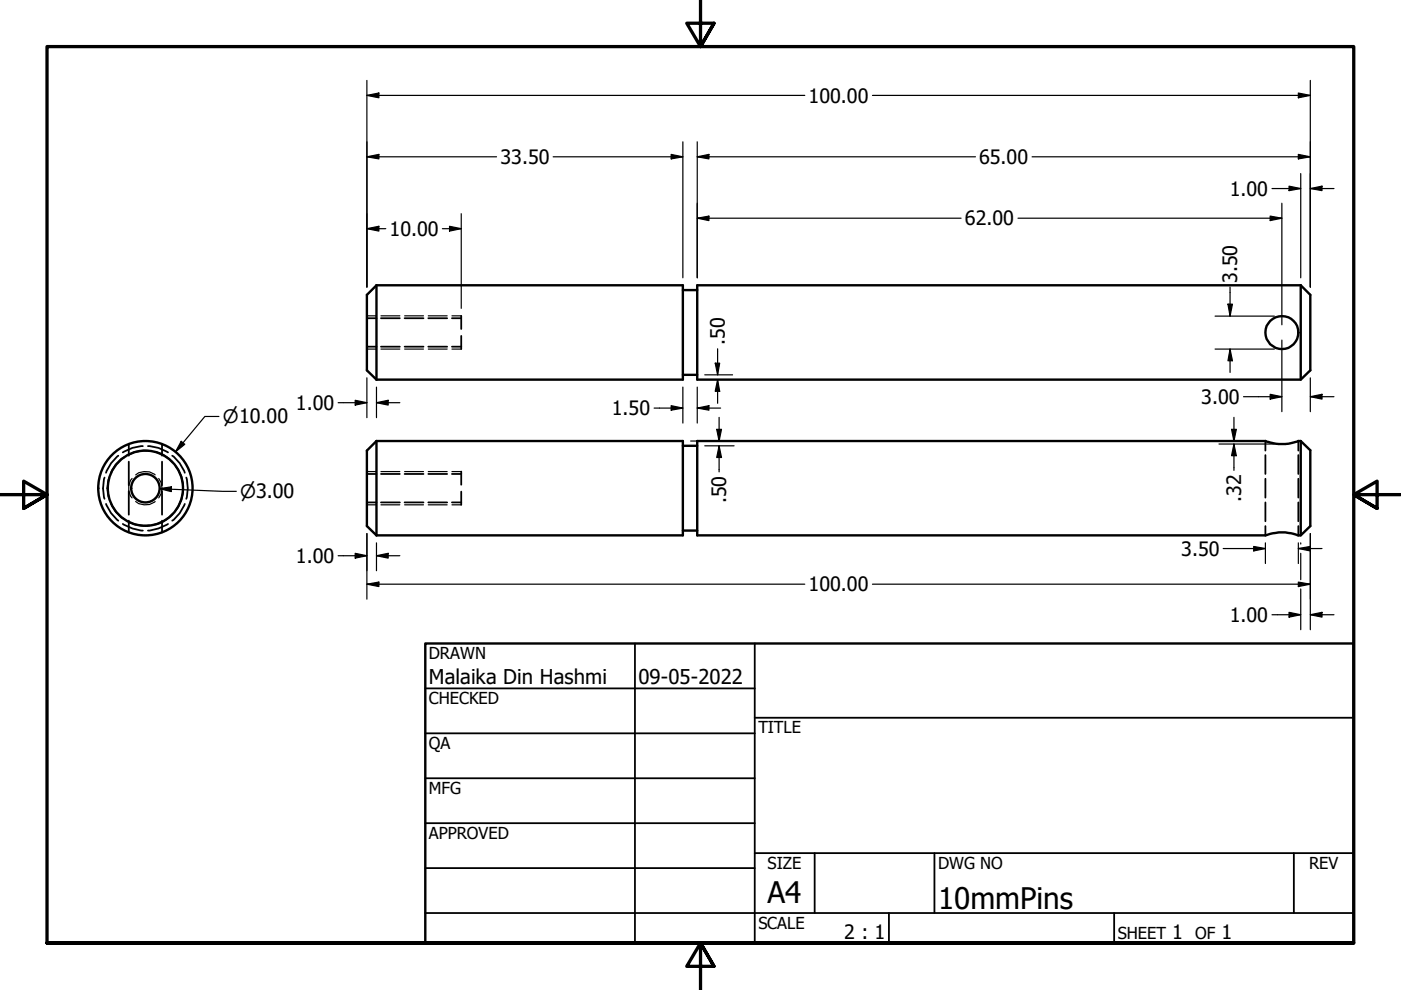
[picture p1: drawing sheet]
<svg xmlns="http://www.w3.org/2000/svg" width="297mm" height="210mm" viewBox="0 0 297 210" stroke-linecap="round" stroke-linejoin="round" font-family="sans-serif">
<!-- layer: Hidden (ANSI) -->
<g fill="none" stroke="#000" stroke-width=".38">
<path d="M77.8 67.5h2M77.8 73.5h2M80.8 67.5h4M80.8 73.5h4M85.8 67.5h4M85.8 73.5h4M90.8 67.5h4M90.8 73.5h4M95.8 67.5h2M95.8 73.5h2M97.8 67v2.8M97.8 71.2v2.8"/>
<path d="M25.1 96.6a8.2 8.2 0 0 0-2.6 3.6M26.4 96.9a7.4 7.4 0 0 0-2.9 3.3M27.3 94.1v2.5M27.3 97.9v5M30.3 94.6a8.4 8.4 0 0 0-4.3 1.3M31.4 94.6a8.4 8.4 0 0 1 4.2 1.3M31.7 95.6l-1.3-.1-1.7 .3-1.4 .6M32.8 95.8l1 .2 1.5 .9 1.3 1.1M34.4 94.1v2.5M34.4 97.9v5M36.5 96.6a7.7 7.7 0 0 1 2.7 3.6M37.3 98.8a7.1 7.1 0 0 1 1.5 4.2"/>
<path d="M97.8 100v2.8M268.3 93.5v2M268.3 96.5v4M275.3 93.5v2M275.3 96.5v4M22.2 101.3a8.2 8.2 0 0 0 0 4.5M22.5 106.8a8.5 8.5 0 0 0 2.6 3.6M23.2 101.3a6.5 6.5 0 0 0 0 4.4M23.5 106.8a7.4 7.4 0 0 0 2.9 3.3M26 111.1a9.4 9.4 0 0 0 4.3 1.4M27.3 110.7l1.4 .5 1.7 .3 1.3-.1M27.3 104.1v5"/>
<path d="M27.3 110.4v2.5M34.4 104.1v5M34.4 110.4v2.5M35.6 111.1a9.4 9.4 0 0 1-4.2 1.4M36.6 109.1l-1.3 1-1.5 .9-1 .2M38.8 104a7.1 7.1 0 0 1-1.5 4.2M39.2 106.8a7.9 7.9 0 0 1-2.7 3.6M39.5 101.3a8.2 8.2 0 0 1 0 4.5M77.8 100.5h2M77.8 106.5h2M80.8 100.5h4M80.8 106.5h4"/>
<path d="M85.8 100.5h4M85.8 106.5h4M90.8 100.5h4M90.8 106.5h4M95.8 100.5h2M95.8 106.5h2M97.8 104.2v2.8M268.3 101.5v4M268.3 106.5v4M268.3 111.5v2M275.3 101.5v4M275.3 106.5v4"/>
<path d="M275.3 111.5v2"/>
</g>
<!-- layer: Hidden Narrow (ANSI) -->
<g fill="none" stroke="#000" stroke-width=".25">
<path d="M77.8 67h2M77.8 74h2M80.8 67h4M80.8 74h4M85.8 67h4M85.8 74h4M90.8 67h4M90.8 74h4M95.8 67h2M95.8 74h2M77.8 100h2M80.8 100h4"/>
<path d="M85.8 100h4M90.8 100h4M95.8 100h2M28 101.4a3.2 3.2 0 0 0 0 4.2M28.8 106.3a3.4 3.4 0 0 0 4.1 0M28.8 100.7a3.4 3.4 0 0 1 4.1 0M33.7 101.4a3.4 3.4 0 0 1 0 4.2M77.8 107h2M80.8 107h4M85.8 107h4M90.8 107h4M95.8 107h2"/>
</g>
<!-- layer: Visible (ANSI) -->
<g fill="none" stroke="#000" stroke-width=".51">
<path d="M79.8 60.5l-2 2v16l2 2M79.8 60.5v20M79.8 60.5h65v20h-65M144.8 61.5h3M144.8 79.5h3M147.8 60.5h128l2 2v16l-2 2h-128zM275.8 60.5v20M79.8 93.5l-2 2v16l2 2M79.8 93.5v20M79.8 93.5h65v20h-65M144.8 94.5h3M147.8 93.5h120.5a9.9 9.9 0 0 0 7 0h.5l2 2v16l-2 2h-.5a9.9 9.9 0 0 0-7 0h-120.5z"/>
<path d="M275.8 93.5v20M144.8 112.5h3"/>
<circle cx="271.8" cy="70.5" r="3.5"/>
<circle cx="30.8" cy="103.5" r="3"/>
<circle cx="30.8" cy="103.5" r="8"/>
<circle cx="30.8" cy="103.5" r="10"/>
</g>
<!-- layer: Border (ANSI) -->
<path d="M148.5 -.1v10l-2.9-5h5.8l-2.9 5 2.9-5M0 104.9h10l-5-2.9v5.8l5-2.9-5 2.9M297 104.9h-10l5-2.9v5.8l-5-2.9 5 2.9M10 199.9v-190h277v190h-277h277M151.4 204.9l-2.9-5 2.9 5h-5.8l2.9-5v10" fill="none" stroke="#000" stroke-width=".7"/>
<!-- layer: Title (ANSI) -->
<g fill="none" stroke="#000" stroke-width=".38">
<path d="M134.6 136.4v63.5M160 136.4v63.5M90.2 146h69.8M90.2 155.5h69.8M160 152.2h127M90.2 165h69.8M90.2 174.5h69.8M90.2 193.6h196.8M90.2 184.1h69.8M160 180.9h127M172.7 180.9v12.7M188.5 193.6v6.3"/>
<path d="M198.1 180.9v12.7M236.2 193.6v6.3M274.3 180.9v12.7"/>
</g>
<path d="M90.2 136.4h196.8v63.5h-196.8z" fill="none" stroke="#000" stroke-width=".51"/>
<!-- layer: Dimension (ANSI) -->
<g fill="none" stroke="#000" stroke-width=".25">
<path d="M77.8 17.1v43.8M275.3 19.7l2.5 .5-2.5 .5zM277.8 17.1v43.8M77.8 33.2l2.5-.5v1zM77.8 20.2l2.5-.5v1zM77.8 33.2h27.5M77.8 20.2h92.8M117.3 33.2h27.5M142.3 32.7l2.5 .5-2.5 .5zM144.8 30.1v28.8M147.8 33.2l2.5-.5v1zM147.8 33.2h59"/>
<path d="M147.8 30.1v28.8M185 20.2h92.8M218.8 33.2h59M269.7 40h6.1M273.3 39.5l2.5 .5-2.5 .4zM275.3 32.7l2.5 .5-2.5 .5zM275.8 36.8v22.1M277.8 40l2.5-.5v.9zM277.8 40h5M77.8 48.5l2.5-.5v1zM77.8 48.5h4M93.8 48.5h4"/>
<path d="M95.3 48l2.5 .5-2.5 .5zM97.8 45.3v20.1M147.8 46.3l2.5-.5v1zM147.8 46.3h56M215.8 46.3h56M269.3 45.8l2.5 .5-2.5 .5zM271.8 43.1v25.8M149.4 79.5h5.9M151.6 77h1l-.5 2.5zM152.1 73.9v5.6M257.6 67h12.6M257.6 74h12.6"/>
<path d="M260.3 64.5h1l-.5 2.5zM260.8 74l.5 2.5h-1zM260.8 60.9v6.1M260.8 74v5M271.8 72.1v15.2M38.4 93.6l.8 .6-2 1.6zM46.4 88.3h-3l-6.2 7.5M71.7 85.4h6.1M75.3 84.9l2.5 .5-2.5 .5zM77.8 80.1v8.5M79.8 85.4l2.5-.5v1zM79.8 85.4h5"/>
<path d="M79.8 82.1v6.5M138.7 86.5h6.1M142.3 86l2.5 .5-2.5 .5zM144.8 82.1v7.6M146.4 93.5h9.2M147.8 86.5l2.5-.5v1zM147.8 86.5h5M147.8 82.1v7.6M149.4 94.5h6.2M152 91h1l-.5 2.5zM152.1 80.5l.5 2.5h-1zM152.1 80.5v5"/>
<path d="M152.5 94.5l.5 2.5h-1zM152.5 88.5v5M152.5 94.5v5.5M258.4 94.1h11.8M261.1 91h1l-.5 2.5zM261.6 94.1l.5 2.5h-1zM261.6 88.5v5M261.6 94.1v5.6M263.7 84.1h8.1M269.3 83.6l2.5 .5-2.5 .5zM277.8 84.1l2.5-.5v1zM277.8 80.1v7.2"/>
<path d="M277.8 84.1h5M33.8 103.6l2.5-.4v1zM33.8 103.6l16.3 .6M71.7 117.8h6.1M75.3 117.3l2.5 .5-2.5 .5zM77.8 113.1v13.9M79.8 117.8l2.5-.5v1zM79.8 115.1v5.9M79.8 117.8h5M259.3 116.3h9M265.8 115.9l2.5 .4-2.5 .5zM268.3 115.1v4.4"/>
<path d="M275.3 116.3l2.5-.4v.9zM275.3 116.3h5M275.3 115.1v4.4M275.8 115.1v.3M275.8 117.3v5.6M277.8 113.1v20.4M77.8 123.9l2.5-.5v1zM77.8 123.9h92.8M185 123.9h92.8M269.7 130.3h6.1M273.3 129.8l2.5 .5-2.5 .5zM275.3 123.4l2.5 .5-2.5 .5z"/>
<path d="M275.8 124.9v8.6M277.8 130.3l2.5-.5v1zM277.8 130.3h5"/>
</g>
<g fill="#000">
<path d="M77.8 20.2l2.5-.5v1z" fill-rule="evenodd"/>
<path d="M77.8 33.2l2.5-.5v1z" fill-rule="evenodd"/>
<path d="M142.3 32.7l2.5 .5-2.5 .5z" fill-rule="evenodd"/>
<path d="M147.8 33.2l2.5-.5v1z" fill-rule="evenodd"/>
<path d="M275.3 32.7l2.5 .5-2.5 .5z" fill-rule="evenodd"/>
<path d="M275.3 19.7l2.5 .5-2.5 .5z" fill-rule="evenodd"/>
<path d="M277.8 40l2.5-.5v.9z" fill-rule="evenodd"/>
<path d="M77.8 48.5l2.5-.5v1z" fill-rule="evenodd"/>
<path d="M95.3 48l2.5 .5-2.5 .5z" fill-rule="evenodd"/>
<path d="M147.8 46.3l2.5-.5v1z" fill-rule="evenodd"/>
<path d="M269.3 45.8l2.5 .5-2.5 .5z" fill-rule="evenodd"/>
<path d="M273.3 39.5l2.5 .5-2.5 .4z" fill-rule="evenodd"/>
<path d="M151.6 77h1l-.5 2.5z" fill-rule="evenodd"/>
<path d="M260.3 64.5h1l-.5 2.5z" fill-rule="evenodd"/>
<path d="M260.8 74l.5 2.5h-1z" fill-rule="evenodd"/>
<path d="M38.4 93.6l.8 .6-2 1.6z" fill-rule="evenodd"/>
<path d="M75.3 84.9l2.5 .5-2.5 .5z" fill-rule="evenodd"/>
<path d="M79.8 85.4l2.5-.5v1z" fill-rule="evenodd"/>
<path d="M142.3 86l2.5 .5-2.5 .5z" fill-rule="evenodd"/>
<path d="M147.8 86.5l2.5-.5v1z" fill-rule="evenodd"/>
<path d="M152 91h1l-.5 2.5z" fill-rule="evenodd"/>
<path d="M152.1 80.5l.5 2.5h-1z" fill-rule="evenodd"/>
<path d="M152.5 94.5l.5 2.5h-1z" fill-rule="evenodd"/>
<path d="M261.1 91h1l-.5 2.5z" fill-rule="evenodd"/>
<path d="M261.6 94.1l.5 2.5h-1z" fill-rule="evenodd"/>
<path d="M269.3 83.6l2.5 .5-2.5 .5z" fill-rule="evenodd"/>
<path d="M277.8 84.1l2.5-.5v1z" fill-rule="evenodd"/>
<path d="M33.8 103.6l2.5-.4v1z" fill-rule="evenodd"/>
<path d="M75.3 117.3l2.5 .5-2.5 .5z" fill-rule="evenodd"/>
<path d="M79.8 117.8l2.5-.5v1z" fill-rule="evenodd"/>
<path d="M265.8 115.9l2.5 .4-2.5 .5z" fill-rule="evenodd"/>
<path d="M275.3 116.3l2.5-.4v.9z" fill-rule="evenodd"/>
<path d="M77.8 123.9l2.5-.5v1z" fill-rule="evenodd"/>
<path d="M273.3 129.8l2.5 .5-2.5 .5z" fill-rule="evenodd"/>
<path d="M275.3 123.4l2.5 .5-2.5 .5z" fill-rule="evenodd"/>
<path d="M277.8 130.3l2.5-.5v1z" fill-rule="evenodd"/>
</g>
<g font-size="6.3">
<text x="162.8" y="191.4">A4</text>
<text x="198.9" y="192.7">10mmPins</text>
</g>
<g font-size="4.3">
<text x="90.9" y="145.1">Malaika Din Hashmi</text>
<text x="135.4" y="145.1">09-05-2022</text>
</g>
<g font-size="4.2">
<text x="171.4" y="21.8">100.00</text>
<text x="106.1" y="34.8">33.50</text>
<text x="207.6" y="34.8">65.00</text>
<text x="260.7" y="41.5">1.00</text>
<text x="204.6" y="47.8">62.00</text>
<text x="82.6" y="50">10.00</text>
<text x="262.3" y="60" transform="rotate(-90 262.3 60)">3.50</text>
<text x="153.7" y="73.1" transform="rotate(-90 153.7 73.1)">.50</text>
<text x="62.7" y="86.9">1.00</text>
<text x="129.7" y="88">1.50</text>
<text x="254.7" y="85.6">3.00</text>
<text x="154" y="106.7" transform="rotate(-90 154 106.7)">.50</text>
<text x="263.1" y="106.3" transform="rotate(-90 263.1 106.3)">.32</text>
<text x="62.7" y="119.4">1.00</text>
<text x="250.4" y="117.8">3.50</text>
<text x="171.4" y="125.4">100.00</text>
<text x="260.7" y="131.9">1.00</text>
<text x="179" y="199.2">2 : 1</text>
<text x="248.5" y="199.1">1</text>
<text x="259" y="199.1">1</text>
</g>
<g font-size="3.9">
<text x="47.2" y="89.8">⌀10.00</text>
<text x="50.9" y="105.6">⌀3.00</text>
</g>
<g font-size="3.5">
<text x="90.9" y="139.7">DRAWN</text>
<text x="90.9" y="149.3">CHECKED</text>
<text x="160.8" y="155.5">TITLE</text>
<text x="90.9" y="158.8">QA</text>
<text x="90.9" y="168.3">MFG</text>
<text x="90.9" y="177.8">APPROVED</text>
<text x="162.8" y="184.2">SIZE</text>
<text x="198.9" y="184.2">DWG NO</text>
<text x="277.6" y="184.2">REV</text>
<text x="160.8" y="196.9">SCALE</text>
<text x="237" y="199.1">SHEET</text>
<text x="253.4" y="199.1">OF</text>
</g>
</svg>
